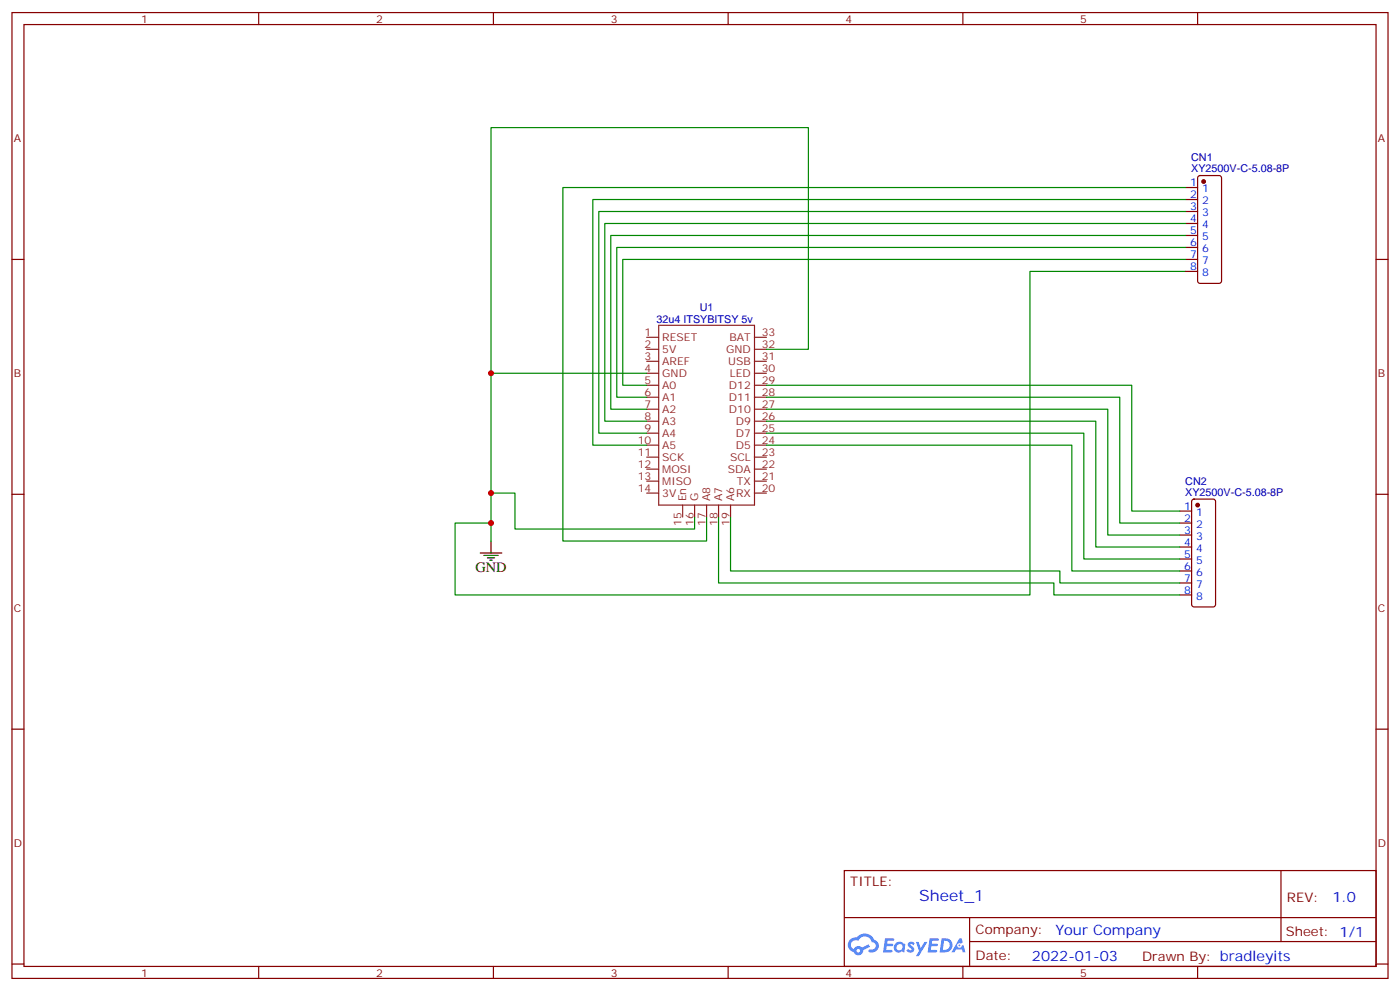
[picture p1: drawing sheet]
<svg xmlns="http://www.w3.org/2000/svg" width="412mm" height="292mm" viewBox="0 0 412 292" stroke-linecap="round" stroke-linejoin="round" font-family="sans-serif">
<g fill="none" stroke="#870000" stroke-width=".35">
<path d="M3.5 3.7h405.4v284.3h-405.4zM7.1 7.2h398.2v277.3h-398.2zM76.2 3.7v3.5M145.3 3.7v3.5M214.5 3.7v3.5M283.6 3.7v3.5M352.8 3.7v3.5M3.5 76.4h3.6M405.3 76.4h3.6M3.5 145.5h3.6M405.3 145.5h3.6M3.5 214.7h3.6"/>
<path d="M405.3 214.7h3.6M248.7 256.3h156.6v28.2h-156.6zM377.3 256.3v20.9M248.7 270.1h156.5M285.6 277.2h119.6M285.6 270.1v14.2M3.5 283.8h3.6M76.2 284.5v3.5M145.3 284.5v3.5M214.5 284.5v3.5M283.6 284.5v3.5M352.8 284.5v3.5"/>
<path d="M405.3 283.8h3.6"/>
</g>
<g fill="#5487ff">
<path d="M267.7 277.5a1.22 1.22 0 0 1 1.7 .2l-.4 .6a.47 .47 0 0 0-.3-.4 .47 .47 0 0 0-.5 .2l.1 .2a1.14 1.14 0 0 1 .8 1.8 1.14 1.14 0 0 1-1.9 0l-.2-.2 .5-.6 .7 .5a.29 .29 0 0 0 .3-.3 .29 .29 0 0 0-.2-.3 1.04 1.04 0 0 1-.6-1.7z"/>
<path d="M260.7 276.2h2.4l.3 .2-.2 .5-1.8 .1-.1 .8h1.5l.3 .4-.3 .4h-1.6l-.2 1.1h1.7l.2 .3-.2 .3-2.6 .1z"/>
<path d="M273.8 276.2h2.4l.3 .2-.1 .5-1.8 .1-.2 .8h1.6l.3 .4-.4 .4-1.6-.1-.1 1.1 1.7 .1 .2 .3-.2 .3-2.6 .1z"/>
<path d="M282.6 276.2h.7l.3 1.3-.6 .3a.69 .69 0 0 0-1 .3 .69 .69 0 0 0 .4 .9 .69 .69 0 0 0 .9-.6l.5-.2 .6 2.2h-.8l-.2-.9h-1.8l-.5 .9h-.8z"/>
<path d="M269.8 277.3h.8l.6 1.8 1.1-1.8h.9l-2.6 4.2h-.8l.9-1.5z"/>
<path d="M277.4 276.2l-.6 4.2h1.3a2.11 2.11 0 0 0 2.5-2.1 2.11 2.11 0 0 0-2.5-2.1zM278.1 277a1.39 1.39 0 0 1 1.7 1.4 1.39 1.39 0 0 1-1.8 1.2h-.3z"/>
<path d="M263.7 277.8a1.54 1.54 0 0 0-.1 2.2 1.54 1.54 0 0 0 2.2 .1l.6 .3 .3-2.3-.2-.3h-.4a1.49 1.49 0 0 0-2.4 0zM264 278.8a.94 .94 0 0 1 1.8 0 .94 .94 0 0 1-1.8 0z"/>
<path d="M250.4 276.6a2.18 2.18 0 0 0 1.1 3.7 1.44 1.44 0 0 0 1.6 .9 1.44 1.44 0 0 0 1.2-1.4l2-1.1-.5-.7-1.9 1a1.47 1.47 0 0 0-2.4 .4 1.39 1.39 0 0 1-.7-1.9 1.39 1.39 0 0 1 2-.5 2.12 2.12 0 0 1 2.2-1.3 2.12 2.12 0 0 1 1.9 1.7 1.14 1.14 0 0 1 1.1 1.4 1.14 1.14 0 0 1-1.7 .7 .43 .43 0 0 0-.5 .4 .43 .43 0 0 0 .4 .5 1.98 1.98 0 0 0 2.5-1.2 1.98 1.98 0 0 0-1.2-2.6 3.1 3.1 0 0 0-5.3-.6l-.9 .1zM252.3 279.9a.55 .55 0 0 1 1.1 0 .55 .55 0 0 1-1.1 0z"/>
<circle cx="282.6" cy="278.3" r=".26"/>
</g>
<g fill="none" stroke="#8c2424" stroke-width=".35">
<path d="M190.5 99.3h3.5M194 95.8h28.2v52.9h-28.2zM222.2 99.3h3.6M190.5 113.4h3.5M190.5 116.9h3.5M190.5 109.9h3.5M190.5 106.4h3.5M190.5 102.8h3.5M222.2 113.4h3.6M222.2 116.9h3.6M222.2 109.9h3.6M222.2 106.4h3.6"/>
<path d="M222.2 102.8h3.6M190.5 120.5h3.5M190.5 124h3.5M190.5 127.5h3.5M190.5 131.1h3.5M190.5 134.6h3.5M190.5 138.1h3.5M222.2 120.5h3.6M222.2 124h3.6M222.2 127.5h3.6M222.2 131.1h3.6M222.2 134.6h3.6"/>
<path d="M222.2 138.1h3.6M190.5 141.6h3.5M190.5 145.2h3.5M201.1 148.7v3.5M204.6 148.7v3.5M208.1 148.7v3.5M211.7 148.7v3.5M215.2 148.7v3.5M222.2 141.6h3.6M222.2 145.2h3.6"/>
</g>
<path d="M144.6 159.3v3.5M141.5 162.8h6.3M142.5 163.5h4.3M143.6 164.2h2.1M144.3 164.9h.7" fill="none" stroke="#000" stroke-width=".35"/>
<g fill="none" stroke="#008700" stroke-width=".35">
<path d="M349.2 58.7h-174.6v72.4h15.9M349.2 55.2h-183.4v104.1h42.3v-7.1M349.2 79.9h-45.8v95.3h-169.3v-21.2h10.5M349.2 76.4h-165.8v37h7.1M349.2 72.8h-167.5v44.1h8.8M349.2 69.3h-169.3v51.2h10.6M349.2 65.8h-171v58.2h12.3M349.2 62.3h-172.8v65.2h14.1M190.5 109.9h-45.9v49.4M225.8 116.9h104v37.1h17.7M225.8 113.4h107.6v37.1h14.1M225.8 102.8h12.3v-65.2h-93.5v72.3"/>
<path d="M225.8 131.1h89.9v37h31.8M225.8 127.5h93.5v37.1h28.2M225.8 124h97v37h24.7M225.8 120.5h100.5v37h21.2M144.6 145.2h7.1v10.6h52.9v-3.6M211.7 152.2v19.4h98.7v3.6h37.1M215.2 152.2v15.9h97v3.5h35.3"/>
</g>
<g fill="none" stroke="#870000" stroke-width=".35">
<path d="M349.2 55.2h3.6M349.2 58.7h3.6M353 51.9l.5-.2h5.6l.5 .2 .2 .5v30.3l-.2 .5-.5 .2h-5.6l-.5-.2-.2-.5v-30.3zM349.2 62.3h3.6M349.2 65.8h3.6M349.2 69.3h3.6M349.2 72.8h3.6M349.2 76.4h3.6M349.2 79.9h3.6M347.5 150.5h3.5M347.5 154h3.5M347.5 157.5h3.5"/>
<path d="M351.2 147.1l.5-.2h5.7l.5 .2 .2 .5v30.4l-.3 .5-.4 .2h-5.7l-.5-.3-.2-.4v-30.4zM347.5 161h3.5M347.5 164.6h3.5M347.5 168.1h3.5M347.5 171.6h3.5M347.5 175.2h3.5"/>
</g>
<g fill="#870000" stroke="#870000" stroke-width=".35">
<circle cx="354.5" cy="53.4" r=".53"/>
<circle cx="352.8" cy="148.7" r=".53"/>
</g>
<g fill="#c00">
<circle cx="144.6" cy="154" r=".88"/>
<circle cx="144.6" cy="145.2" r=".88"/>
<circle cx="144.6" cy="109.9" r=".88"/>
</g>
<text font-size="4.6" fill="#00f" x="270.8" y="265.3">Sheet_1</text>
<text font-size="4.2" x="140.1" y="168.5">GND</text>
<g font-size="4.2" fill="#00f">
<text x="392.5" y="265.6">1.0</text>
<text x="310.9" y="275.1">Your Company</text>
<text x="304" y="282.9">2022-01-03</text>
</g>
<g font-size="3.9" fill="#800">
<text x="250.5" y="260.9">TITLE:</text>
<text x="379.1" y="265.6">REV:</text>
<text x="287.4" y="275.1">Company:</text>
<text x="378.7" y="275.7">Sheet: 1/1</text>
<text x="287.4" y="282.8">Date:</text>
<text x="336.4" y="282.8">Drawn By: bradleyits</text>
</g>
<g font-size="3.2" fill="#800">
<text x="41.6" y="6.7">1</text>
<text x="110.8" y="6.7">2</text>
<text x="179.9" y="6.7">3</text>
<text x="249.1" y="6.7">4</text>
<text x="318.2" y="6.7">5</text>
<text x="4.1" y="41.8">A</text>
<text x="405.9" y="41.8">A</text>
<text x="4.1" y="110.9">B</text>
<text x="405.9" y="110.9">B</text>
<text x="4.1" y="180.1">C</text>
<text x="405.9" y="180.1">C</text>
<text x="4.1" y="249.2">D</text>
<text x="405.9" y="249.2">D</text>
<text x="41.6" y="287.5">1</text>
<text x="110.8" y="287.5">2</text>
<text x="179.9" y="287.5">3</text>
<text x="249.1" y="287.5">4</text>
<text x="318.2" y="287.5">5</text>
</g>
<g font-size="3.2" fill="#000080">
<text x="350.9" y="47.4">CN1</text>
<text x="350.9" y="50.6">XY2500V-C-5.08-8P</text>
<text x="193.4" y="95.1">32u4 ITSYBITSY 5v</text>
<text x="206.1" y="91.7">U1</text>
<text x="349.1" y="142.7">CN2</text>
<text x="349.1" y="145.9">XY2500V-C-5.08-8P</text>
</g>
<g font-size="3.2" fill="#00f">
<text x="350.6" y="54.9">1</text>
<text x="350.6" y="58.4">2</text>
<text x="354.1" y="56.6">1</text>
<text x="350.6" y="61.9">3</text>
<text x="350.6" y="65.4">4</text>
<text x="354.1" y="60.1">2</text>
<text x="354.1" y="63.7">3</text>
<text x="350.6" y="69">5</text>
<text x="354.1" y="67.2">4</text>
<text x="354.1" y="70.7">5</text>
<text x="350.6" y="72.5">6</text>
<text x="350.6" y="76">7</text>
<text x="354.1" y="74.3">6</text>
<text x="354.1" y="77.8">7</text>
<text x="350.6" y="79.6">8</text>
<text x="354.1" y="81.3">8</text>
<text x="348.8" y="150.1">1</text>
<text x="348.8" y="153.6">2</text>
<text x="352.3" y="151.9">1</text>
<text x="352.3" y="155.4">2</text>
<text x="348.8" y="157.2">3</text>
<text x="348.8" y="160.7">4</text>
<text x="352.3" y="158.9">3</text>
<text x="348.8" y="164.2">5</text>
<text x="348.8" y="167.7">6</text>
<text x="352.3" y="162.5">4</text>
<text x="352.3" y="166">5</text>
<text x="348.8" y="171.3">7</text>
<text x="352.3" y="169.5">6</text>
<text x="352.3" y="173">7</text>
<text x="348.8" y="174.8">8</text>
<text x="352.3" y="176.6">8</text>
</g>
<g font-size="3.2" fill="#8d2323">
<text x="189.9" y="99">1</text>
<text x="195.1" y="100.4">RESET</text>
<text x="214.9" y="100.4">BAT</text>
<text x="224.4" y="99">33</text>
<text x="189.9" y="106">3</text>
<text x="189.9" y="102.5">2</text>
<text x="195.1" y="107.4">AREF</text>
<text x="195.1" y="103.9">5V</text>
<text x="213.9" y="103.9">GND</text>
<text x="214.5" y="107.4">USB</text>
<text x="224.4" y="102.5">32</text>
<text x="224.4" y="106">31</text>
<text x="189.9" y="113.1">5</text>
<text x="189.9" y="109.5">4</text>
<text x="195.1" y="110.9">GND</text>
<text x="215" y="110.9">LED</text>
<text x="224.4" y="113.1">29</text>
<text x="224.4" y="109.5">30</text>
<text x="189.9" y="116.6">6</text>
<text x="195.1" y="114.5">A0</text>
<text x="195.1" y="118">A1</text>
<text x="214.7" y="118">D11</text>
<text x="214.7" y="114.5">D12</text>
<text x="224.4" y="116.6">28</text>
<text x="189.9" y="120.1">7</text>
<text x="189.9" y="123.6">8</text>
<text x="195.1" y="121.5">A2</text>
<text x="195.1" y="125.1">A3</text>
<text x="214.7" y="121.5">D10</text>
<text x="216.7" y="125.1">D9</text>
<text x="224.4" y="120.1">27</text>
<text x="224.4" y="123.6">26</text>
<text x="187.9" y="130.7">10</text>
<text x="189.9" y="127.2">9</text>
<text x="195.1" y="128.6">A4</text>
<text x="216.7" y="128.6">D7</text>
<text x="224.4" y="130.7">24</text>
<text x="224.4" y="127.2">25</text>
<text x="187.9" y="134.2">11</text>
<text x="187.9" y="137.8">12</text>
<text x="195.1" y="132.1">A5</text>
<text x="195.1" y="135.6">SCK</text>
<text x="215" y="135.6">SCL</text>
<text x="216.7" y="132.1">D5</text>
<text x="224.4" y="134.2">23</text>
<text x="224.4" y="137.8">22</text>
<text x="187.9" y="141.3">13</text>
<text x="195.1" y="139.2">MOSI</text>
<text x="195.1" y="142.7">MISO</text>
<text x="214.4" y="139.2">SDA</text>
<text x="217.1" y="142.7">TX</text>
<text x="224.4" y="141.3">21</text>
<text x="187.9" y="144.8">14</text>
<text x="195.1" y="146.2">3V</text>
<text x="202.1" y="147.6" transform="rotate(-90 202.1 147.6)">En</text>
<text x="205.7" y="147.6" transform="rotate(-90 205.7 147.6)">G</text>
<text x="209.2" y="147.6" transform="rotate(-90 209.2 147.6)">A8</text>
<text x="212.7" y="147.6" transform="rotate(-90 212.7 147.6)">A7</text>
<text x="216.3" y="147.6" transform="rotate(-90 216.3 147.6)">A6</text>
<text x="216.8" y="146.2">RX</text>
<text x="224.4" y="144.8">20</text>
<text x="200.7" y="154.8" transform="rotate(-90 200.7 154.8)">15</text>
<text x="204.3" y="154.8" transform="rotate(-90 204.3 154.8)">16</text>
<text x="207.8" y="154.8" transform="rotate(-90 207.8 154.8)">17</text>
<text x="211.3" y="154.8" transform="rotate(-90 211.3 154.8)">18</text>
<text x="214.8" y="154.8" transform="rotate(-90 214.8 154.8)">19</text>
</g>
</svg>
